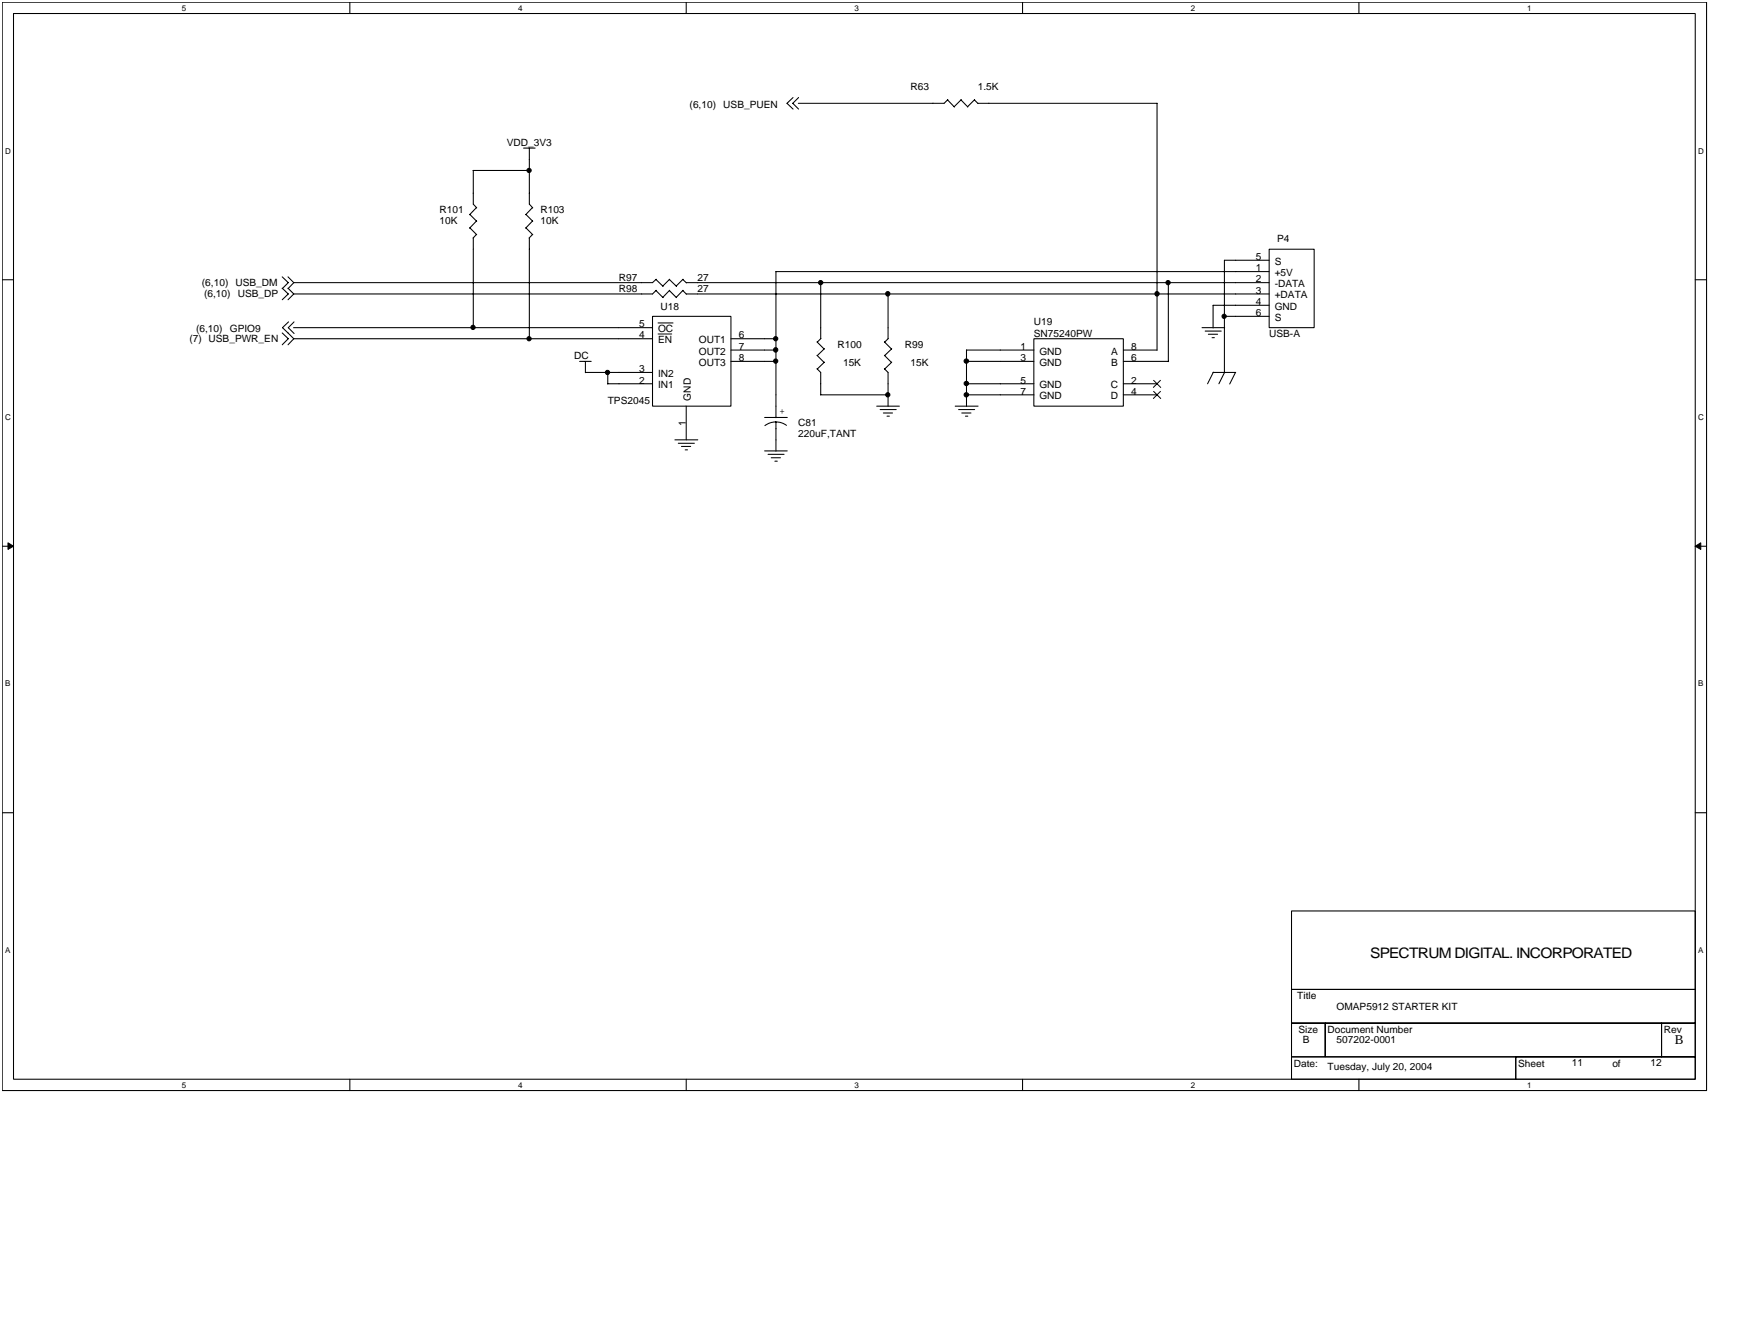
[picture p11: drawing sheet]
<svg xmlns="http://www.w3.org/2000/svg" width="279mm" height="216mm" viewBox="0 0 279 216" stroke-linecap="round" stroke-linejoin="round" font-family="sans-serif">
<path d="M.4 .4h274.1v174.9h-274.1zM2.2 2.2h270.5v171.3h-270.5z" fill="none" stroke="#000" stroke-width=".17"/>
<g fill="#fff">
<path d="M29.2 .6h.7v1.4h-.7z"/>
<path d="M29.2 173.7h.7v1.4h-.7z"/>
</g>
<path d="M56.3 .4v1.8M56.3 173.5v1.8" fill="none" stroke="#000" stroke-width=".17"/>
<g fill="#fff">
<path d="M83.3 .6h.7v1.4h-.7z"/>
<path d="M83.3 173.7h.7v1.4h-.7z"/>
</g>
<path d="M110.4 .4v1.8M110.4 173.5v1.8" fill="none" stroke="#000" stroke-width=".17"/>
<g fill="#fff">
<path d="M137.4 .6h.7v1.4h-.7z"/>
<path d="M137.4 173.7h.7v1.4h-.7z"/>
</g>
<path d="M164.5 .4v1.8M164.5 173.5v1.8" fill="none" stroke="#000" stroke-width=".17"/>
<g fill="#fff">
<path d="M191.5 .6h.7v1.4h-.7z"/>
<path d="M191.5 173.7h.7v1.4h-.7z"/>
</g>
<path d="M218.6 .4v1.8M218.6 173.5v1.8" fill="none" stroke="#000" stroke-width=".17"/>
<g fill="#fff">
<path d="M245.6 .6h.7v1.4h-.7z"/>
<path d="M245.6 173.7h.7v1.4h-.7z"/>
<path d="M.8 23.6h.9v1.3h-.9z"/>
<path d="M273.1 23.6h.9v1.3h-.9z"/>
<path d="M.8 66.4h.9v1.3h-.9z"/>
<path d="M273.1 66.4h.9v1.3h-.9z"/>
</g>
<path d="M.4 45h1.8M272.7 45h1.8" fill="none" stroke="#000" stroke-width=".17"/>
<g fill="#fff">
<path d="M.8 109.2h.8v1.4h-.8z"/>
<path d="M273.1 109.2h.9v1.4h-.9z"/>
</g>
<path d="M.4 87.8h1.8M272.7 87.8h1.8" fill="none" stroke="#000" stroke-width=".17"/>
<path d="M1.3 87.3l.9 .5-.9 .5zM272.7 87.8l.9-.5v1z" fill="#000" stroke="#000" stroke-width=".16"/>
<g fill="#fff">
<path d="M.8 152h.8v1.4h-.8z"/>
<path d="M273.1 152h.9v1.4h-.9z"/>
</g>
<g fill="none" stroke="#000" stroke-width=".17">
<path d="M127.6 15.7l-1 .9 1 .9M128.5 15.7l-1 .9 1 .9M152.4 16.1l1.1 1.1M152.5 16l-.6 .6h-23.5M154.6 16.1l1.1 1.1M154.6 16l-1.1 1.2M156.7 16.1l.6 .6M156.8 16l-1.2 1.2M157.3 16.6h28.8v39.7M75.6 34.5l1.1 1.1M75.6 36.6l1.1 1.1M76.1 27.4h9"/>
<path d="M76.1 27.4v5.4l.6 .6M76.1 38.2v14.5M76.6 33.4l-1.1 1.1M76.6 35.5l-1.1 1.2M76.6 37.7l-.5 .6M84.2 23.8h1.9M84.6 34.5l1.1 1.1M84.6 36.6l1.1 1.1M85.1 23.8v9l.6 .6M85.1 38.2v16.3M85.7 33.4l-1.1 1.1M85.7 35.5l-1.1 1.2"/>
<path d="M85.7 37.7l-.6 .6M45.4 44.5l1 .9-1 1M45.4 46.3l1 1-1 .9M45.4 53.5l1 1-1 .9M46.3 44.5l1 .9M46.3 46.3l1 1M46.3 53.5l1 1-1 .9M46.4 51.7l-1 1 1 .9M47.2 52.7h57.8M47.2 54.5h57.8M47.3 45.4l-1 1M47.3 47.3l-1 .9"/>
<path d="M47.3 51.7l-.9 1 .9 .9M93.2 58.1h1.9M94.2 59.9h10.8M94.2 58.1v1.8M97.8 59.9v1.8M105 50.9h12.6v14.4h-12.6zM105.5 46.7l1.2 1.2M105.5 44.9l1.2 1.1M105.6 44.9l-.6 .5h-57.7M105.6 46.7l-.6 .6h-57.7M107.7 46.7l1.1 1.2M107.7 44.9l1.1 1.1"/>
<path d="M107.7 46.7l-1.1 1.1M107.7 44.9l-1.1 1.1M109.8 46.7l.6 .6M109.8 44.9l.6 .6M109.9 46.7l-1.1 1.1M109.9 44.9l-1.1 1.1M110.4 45.4h93.7M110.4 47.3h93.7M117.6 58.1h7.3M117.6 54.5h7.3M117.6 56.3h7.3M131.4 59.3l.6 .6v3.6"/>
<path d="M131.4 57.1l1.2 1.2M131.4 55l1.2 1.1M132 45.4v9.1M132.1 54.4l-.6 .6M132.6 58.2l-1.1 1.1M132.6 56.1l-1.1 1.1M142.3 59.3l.5 .6v5.4M142.3 57.1l1.1 1.2M142.3 55l1.1 1.1M142.8 47.2v7.3M142.9 54.4l-.6 .6M143.4 58.2l-1.1 1.1"/>
<path d="M143.4 56.1l-1.1 1.1M155.5 58.1h10.8M166.3 54.5h14.4v10.8h-14.4zM166.3 56.3h-10.8v9M180.7 58.1h7.3M180.7 56.3h5.4M187.9 45.4v12.7M193.4 52.7h3.6M193.9 53.2h2.5M194.4 53.7h1.4M195 54.3h.3M195.1 59.9h3.7"/>
<path d="M195.2 59.8l-1 1.9M196.9 50.9h7.2M197 59.8l-.9 1.9M198.7 59.9l-.9 1.8M204.1 40.1h7.3v12.6h-7.3zM204.1 43.7h-79.3v23.5M204.1 49.1h-9v3.6M204.1 41.8h-7.2v18.1M97.8 61.7h7.2M108.6 70.7h3.6M109.1 71.3h2.6M109.6 71.8h1.5"/>
<path d="M110.2 72.3h.4M110.4 65.3v5.4M123 72.5h3.6M123 67.1h3.6M123.5 73h2.6M124.1 73.6h1.4M124.6 74.1h.4M124.8 67.8v4.7M126.5 68.4l-1-.5-.8-.1-1 .3-.7 .3M132 63.5h10.8M141 65.3h3.7M141.6 65.8h2.6"/>
<path d="M142.1 66.4h1.5M142.7 66.9h.4M153.6 65.3h3.7M154.2 65.8h2.6M154.7 66.4h1.5M155.3 66.9h.4M155.5 61.7h10.8M155.5 63.5h10.8M180.7 61.7h5.4M180.7 63.5h5.4M.4 130.7h1.8M272.7 130.7h1.8"/>
<path d="M207.7 146.4h65v12.7h-65zM207.7 159.1h65v5.4h-65zM207.7 169.9h36.1v3.6h-36.1zM207.7 164.5h5.5v5.4h-5.5zM213.2 164.5h54.1v5.4h-54.1zM243.8 169.9h28.9v3.6h-28.9zM267.3 164.5h5.4v5.4h-5.4z"/>
</g>
<path d="M105.8 51.9h2.5M105.8 53.7h2.2M185.6 61.1l1.1 1.2M185.6 62.9l1.1 1.2M186.7 61.1l-1.2 1.2M186.7 62.9l-1.2 1.2" fill="none" stroke="#000" stroke-width=".16"/>
<g fill="#000" stroke="#000" stroke-width=".17">
<circle cx="85.1" cy="27.4" r=".34"/>
<circle cx="76.1" cy="52.6" r=".34"/>
<circle cx="85.1" cy="54.5" r=".34"/>
<circle cx="97.7" cy="59.9" r=".34"/>
<circle cx="124.8" cy="56.2" r=".35"/>
<circle cx="124.8" cy="54.5" r=".34"/>
<circle cx="124.8" cy="58" r=".34"/>
<circle cx="132" cy="45.4" r=".34"/>
<circle cx="142.8" cy="47.2" r=".35"/>
<circle cx="155.4" cy="58" r=".36"/>
<circle cx="186.1" cy="47.2" r=".35"/>
<circle cx="187.9" cy="45.4" r=".34"/>
<circle cx="196.9" cy="50.9" r=".34"/>
<circle cx="142.8" cy="63.5" r=".34"/>
<circle cx="155.4" cy="61.6" r=".36"/>
<circle cx="155.4" cy="63.5" r=".36"/>
</g>
<text font-size="2.3" x="220.4" y="154">SPECTRUM DIGITAL. INCORPORATED</text>
<text font-size="2" x="269.4" y="167.8">B</text>
<g font-size="1.6">
<text x="110.9" y="17.3">(6,10)</text>
<text x="116.3" y="17.3">USB_PUEN</text>
<text x="146.4" y="14.4">R63</text>
<text x="157.3" y="14.4">1.5K</text>
<text x="81.5" y="23.5">VDD_3V3</text>
<text x="70.7" y="34.3">R101</text>
<text x="86.9" y="34.3">R103</text>
<text x="70.7" y="36.1">10K</text>
<text x="86.9" y="36.1">10K</text>
<text x="202" y="41.8">5</text>
<text x="205.4" y="39">P4</text>
<text x="32.5" y="46">(6,10) USB_DM</text>
<text x="32.8" y="47.8">(6,10)</text>
<text x="38.2" y="47.8">USB_DP</text>
<text x="99.5" y="46.9">R98</text>
<text x="99.5" y="45.1">R97</text>
<text x="112.2" y="46.9">27</text>
<text x="112.2" y="45.1">27</text>
<text x="202" y="43.6">1</text>
<text x="202" y="45.4">2</text>
<text x="202" y="47.2">3</text>
<text x="205" y="44.4">+5V</text>
<text x="205" y="46.2">-DATA</text>
<text x="205" y="48">+DATA</text>
<text x="205" y="42.6">S</text>
<text x="31.6" y="53.4">(6,10)</text>
<text x="37" y="53.4">GPIO9</text>
<text x="102.8" y="52.6">5</text>
<text x="105.8" y="53.4">OC</text>
<text x="106.2" y="49.8">U18</text>
<text x="166.3" y="52.3">U19</text>
<text x="202" y="49">4</text>
<text x="202" y="50.8">6</text>
<text x="205" y="49.8">GND</text>
<text x="205" y="51.6">S</text>
<text x="30.5" y="55">(7) USB_PWR_EN</text>
<text x="92.3" y="57.7">DC</text>
<text x="102.8" y="59.8">3</text>
<text x="102.8" y="54.4">4</text>
<text x="105.8" y="55.2">EN</text>
<text x="112.4" y="55.2">OUT1</text>
<text x="112.4" y="57">OUT2</text>
<text x="112.4" y="58.8">OUT3</text>
<text x="118.8" y="54.4">6</text>
<text x="118.8" y="56.2">7</text>
<text x="118.8" y="58.1">8</text>
<text x="134.7" y="55.9">R100</text>
<text x="135.6" y="58.8">15K</text>
<text x="145.6" y="55.9">R99</text>
<text x="146.4" y="58.8">15K</text>
<text x="164.1" y="56.2">1</text>
<text x="164.1" y="58.1">3</text>
<text x="166.3" y="54.1">SN75240PW</text>
<text x="167.2" y="57">GND</text>
<text x="167.2" y="58.8">GND</text>
<text x="178.7" y="58.8">B</text>
<text x="178.7" y="57">A</text>
<text x="182" y="58.1">6</text>
<text x="182" y="56.2">8</text>
<text x="204.1" y="54.1">USB-A</text>
<text x="97.8" y="64.9">TPS2045</text>
<text x="102.8" y="61.7">2</text>
<text x="105.8" y="62.4">IN1</text>
<text x="105.8" y="60.6">IN2</text>
<text x="111.1" y="64.4" transform="rotate(-90 111.1 64.4)">GND</text>
<text x="164.1" y="61.7">5</text>
<text x="164.1" y="63.4">7</text>
<text x="167.2" y="62.4">GND</text>
<text x="167.2" y="64.2">GND</text>
<text x="178.7" y="62.4">C</text>
<text x="178.7" y="64.2">D</text>
<text x="182" y="61.7">2</text>
<text x="182" y="63.4">4</text>
<text x="110.3" y="68.4" transform="rotate(-90 110.3 68.4)">1</text>
<text x="125.4" y="66.6">+</text>
<text x="128.4" y="68.6">C81</text>
<text x="128.4" y="70.3">220uF,TANT</text>
<text x="208.7" y="160.7">Title</text>
<text x="208.8" y="166.1">Size</text>
<text x="209.6" y="167.7">B</text>
<text x="213.5" y="166.1">Document Number</text>
<text x="215" y="167.7">507202-0001</text>
<text x="215" y="162.3">OMAP5912 STARTER KIT</text>
<text x="267.6" y="166.1">Rev</text>
<text x="208.1" y="171.5">Date:</text>
<text x="213.5" y="172.1">Tuesday, July 20, 2004</text>
<text x="244.2" y="171.5">Sheet</text>
<text x="252.8" y="171.3">11</text>
<text x="259.3" y="171.5">of</text>
<text x="265.5" y="171.3">12</text>
</g>
<g font-size="1.3">
<text x="29.2" y="1.7">5</text>
<text x="83.3" y="1.7">4</text>
<text x="137.4" y="1.7">3</text>
<text x="191.5" y="1.7">2</text>
<text x="245.6" y="1.7">1</text>
<text x=".8" y="24.7">D</text>
<text x="273.1" y="24.7">D</text>
<text x=".8" y="67.5">C</text>
<text x="273.1" y="67.5">C</text>
<text x=".8" y="110.3">B</text>
<text x="273.1" y="110.3">B</text>
<text x=".8" y="153.2">A</text>
<text x="273.1" y="153.2">A</text>
<text x="29.2" y="174.9">5</text>
<text x="83.3" y="174.9">4</text>
<text x="137.4" y="174.9">3</text>
<text x="191.5" y="174.9">2</text>
<text x="245.6" y="174.9">1</text>
</g>
</svg>
